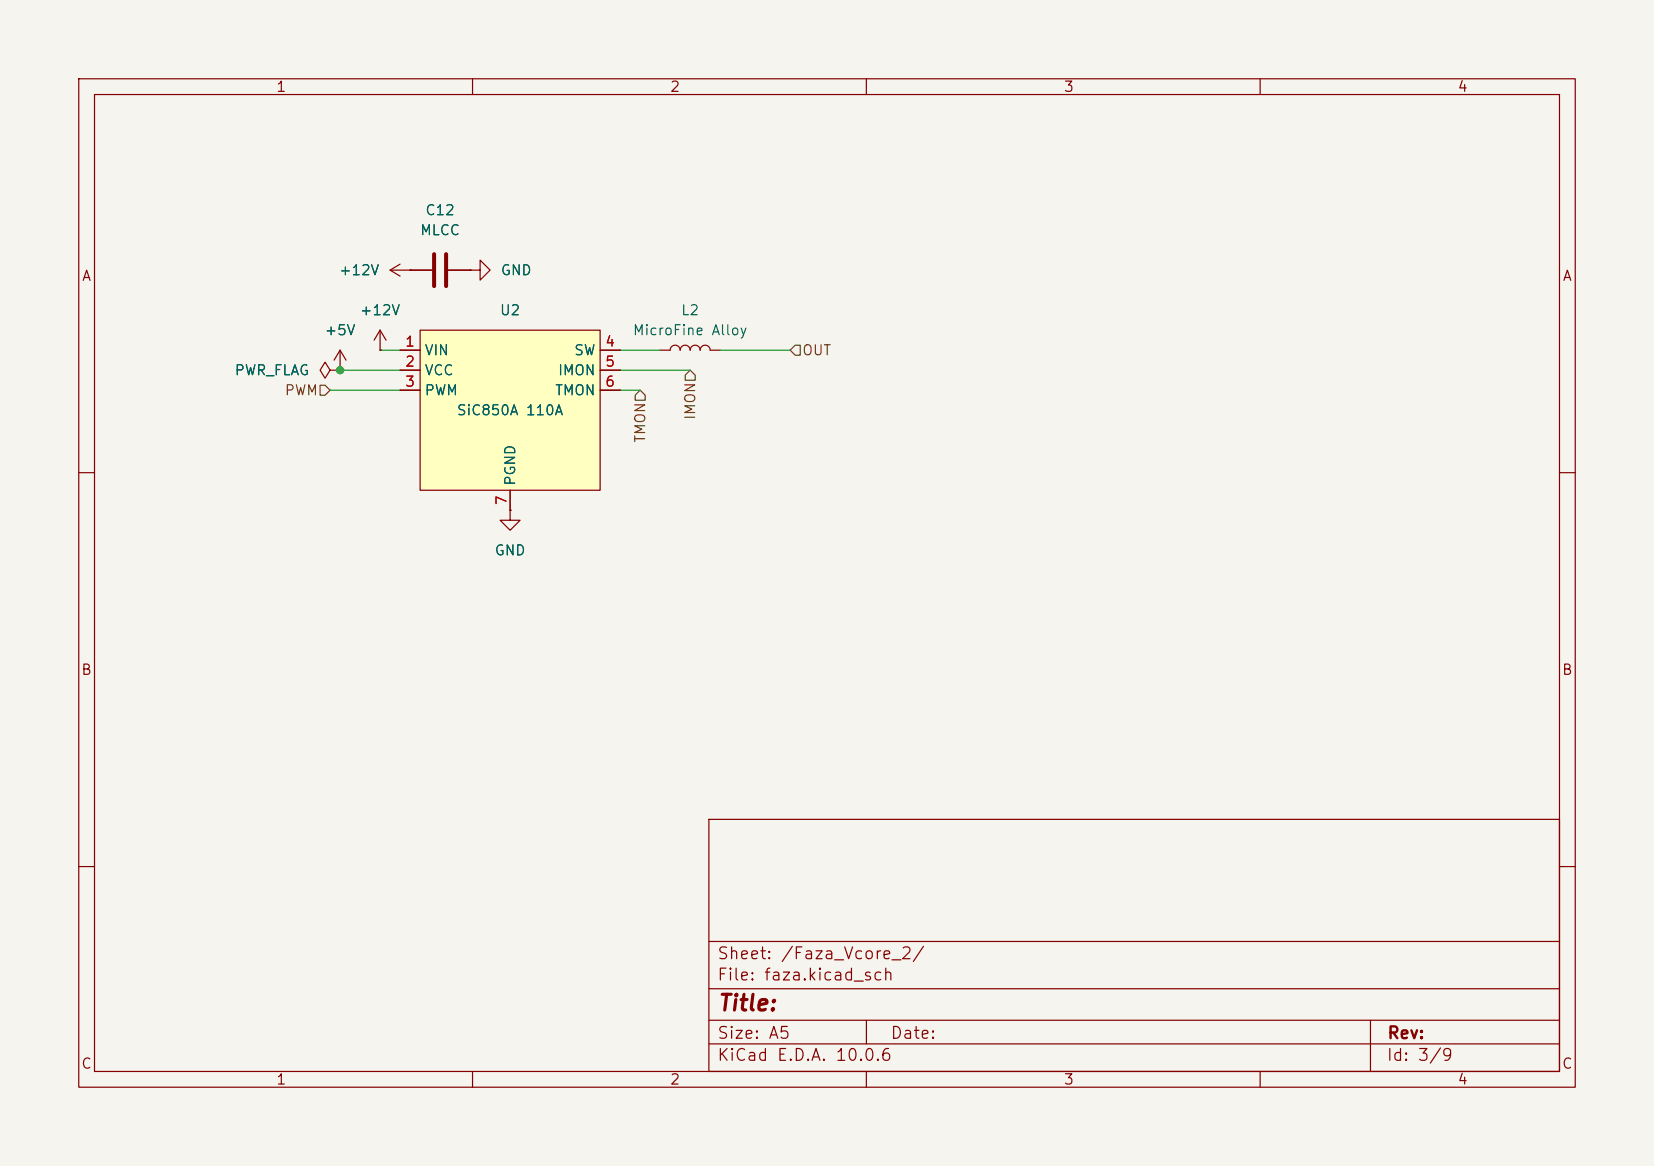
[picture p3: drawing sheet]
<svg xmlns="http://www.w3.org/2000/svg" width="210mm" height="148mm" viewBox="0 0 210 148" stroke-linecap="round" stroke-linejoin="round" font-family="sans-serif">
<path d="M0 0h210v148h-210z" fill="#f5f4ef" stroke="#f5f4ef" stroke-width=".13"/>
<g fill="none" stroke="#840000" stroke-width=".15">
<path d="M10 10h190v128h-190zM12 12h186v124h-186zM60 10v2M110 10v2M160 10v2M49.5 34.3l1.3 .8M49.5 34.3h2.6M50.8 33.5l-1.3 .8M52.1 34.3h.1M59.7 34.3h1.3v-1.3l1.2 1.3-1.2 1.3v-1.3M59.7 34.3h.1M10 60h2"/>
<path d="M64.8 64.8v1.2h1.2l-1.2 1.3-1.3-1.3h1.3M64.8 64.8h.1M198 60h2M10 110h2M90 104h108v32h-108zM90 119.5h108M198 110h2M60 136v2M90 132.5h108M90 129.5h108M90 125.5h108M110 136v2"/>
<path d="M110 129.5v3M160 136v2M174 129.5v6.5"/>
</g>
<path d="M53.3 41.9h22.9v20.3h-22.9z" fill="#ffffc2"/>
<g fill="none" stroke="#840000" stroke-width=".15">
<path d="M52.1 34.3h.1M52.1 34.3h2.8M56.9 34.3h2.8M59.7 34.3h.1M41.9 47l-.6-1-.7 1 .7 1 .6-1h1.3M43.2 47h.1M43.2 44.5l-.8 1.2M43.2 44.5l.7 1.2M43.2 44.5v2.5M48.3 44.5h.1M48.3 41.9l-.8 1.3M48.3 41.9l.7 1.3"/>
<path d="M48.3 41.9v2.6M50.8 44.5h2.5M50.8 47h2.5M50.8 49.5h2.5M53.3 41.9h22.9v20.3h-22.9zM76.2 44.5h2.5M76.2 47h2.5M76.2 49.5h2.5M83.8 44.5h1.3a.64 .64 0 0 1 .6-.7 .64 .64 0 0 1 .7 .7 .64 .64 0 0 1 .6-.7 .64 .64 0 0 1 .6 .7 .64 .64 0 0 1 .7-.7 .64 .64 0 0 1 .6 .7 .64 .64 0 0 1 .6-.7 .64 .64 0 0 1 .7 .7h1.2M64.8 64.8h.1M64.8 62.2v2.6"/>
</g>
<path d="M55.1 32.3v4M56.6 32.3v4" fill="none" stroke="#840000" stroke-width=".51"/>
<path d="M40.6 48.9h.7l.6 .6-.6 .7h-.7zM81.3 49.5l.6 .7v.6h-1.3v-.6zM87.6 47l.7 .6v.7h-1.3v-.7zM100.3 44.5l.7-.7h.6v1.3h-.6z" fill="none" stroke="#725600" stroke-width=".15"/>
<path d="M41.9 49.5h8.9M43.2 47h7.6M48.3 44.5h2.5M78.7 49.5h2.6M78.7 44.5h5.1M78.7 47h8.9M91.4 44.5h8.9" fill="none" stroke="#009600" stroke-width=".15"/>
<circle cx="43.2" cy="47" r=".46" fill="#009600" stroke="#009600" stroke-width=".13"/>
<text font-size="2" fill="#840000" x="91" y="128.8">Title:</text>
<g font-size="1.5" fill="#840000">
<text x="91" y="124.8">File: faza.kicad_sch</text>
<text x="91" y="122.1">Sheet: /Faza_Vcore_2/</text>
<text x="91" y="135">KiCad E.D.A. 10.0.6</text>
<text x="91" y="132.2">Size: A5</text>
<text x="113" y="132.2">Date:</text>
<text x="176" y="135">Id: 3/9</text>
<text x="176.1" y="132.2">Rev:</text>
</g>
<g font-size="1.3" fill="#840000">
<text x="35" y="12">1</text>
<text x="85" y="12">2</text>
<text x="135" y="12">3</text>
<text x="185" y="12">4</text>
<text x="10.3" y="36">A</text>
<text x="198.3" y="36">A</text>
<text x="10.2" y="86">B</text>
<text x="198.2" y="86">B</text>
<text x="10.2" y="136">C</text>
<text x="35" y="138">1</text>
<text x="85" y="138">2</text>
<text x="135" y="138">3</text>
<text x="185" y="138">4</text>
<text x="198.2" y="136">C</text>
</g>
<g font-size="1.3" fill="#006464">
<text x="53.9" y="27.6">C12</text>
<text x="42.9" y="35.3">+12V</text>
<text x="53.2" y="30.2">MLCC</text>
<text x="63.5" y="35.3">GND</text>
<text x="45.6" y="40.3">+12V</text>
<text x="63.4" y="40.3">U2</text>
<text x="86.4" y="40.3">L2</text>
<text x="29.7" y="48">PWR_FLAG</text>
<text x="41.1" y="42.9">+5V</text>
<text x="53.8" y="45.4">VIN</text>
<text x="53.8" y="48">VCC</text>
<text x="70.7" y="48">IMON</text>
<text x="72.8" y="45.4">SW</text>
<text x="80.2" y="42.9">MicroFine Alloy</text>
<text x="53.8" y="50.5">PWM</text>
<text x="57.9" y="53">SiC850A 110A</text>
<text x="70.4" y="50.5">TMON</text>
<text x="65.7" y="61.7" transform="rotate(-90 65.7 61.7)">PGND</text>
<text x="62.7" y="70.8">GND</text>
</g>
<g font-size="1.3" fill="#a90000">
<text x="51.3" y="44.3">1</text>
<text x="51.3" y="46.9">2</text>
<text x="76.7" y="44.3">4</text>
<text x="76.7" y="46.9">5</text>
<text x="51.3" y="49.4">3</text>
<text x="76.7" y="49.4">6</text>
<text x="64.6" y="64.2" transform="rotate(-90 64.6 64.2)">7</text>
</g>
<g font-size="1.3" fill="#725600">
<text x="101.8" y="45.4">OUT</text>
<text x="36" y="50.5">PWM</text>
<text x="88.6" y="53.4" transform="rotate(-90 88.6 53.4)">IMON</text>
<text x="82.2" y="56.3" transform="rotate(-90 82.2 56.3)">TMON</text>
</g>
</svg>
